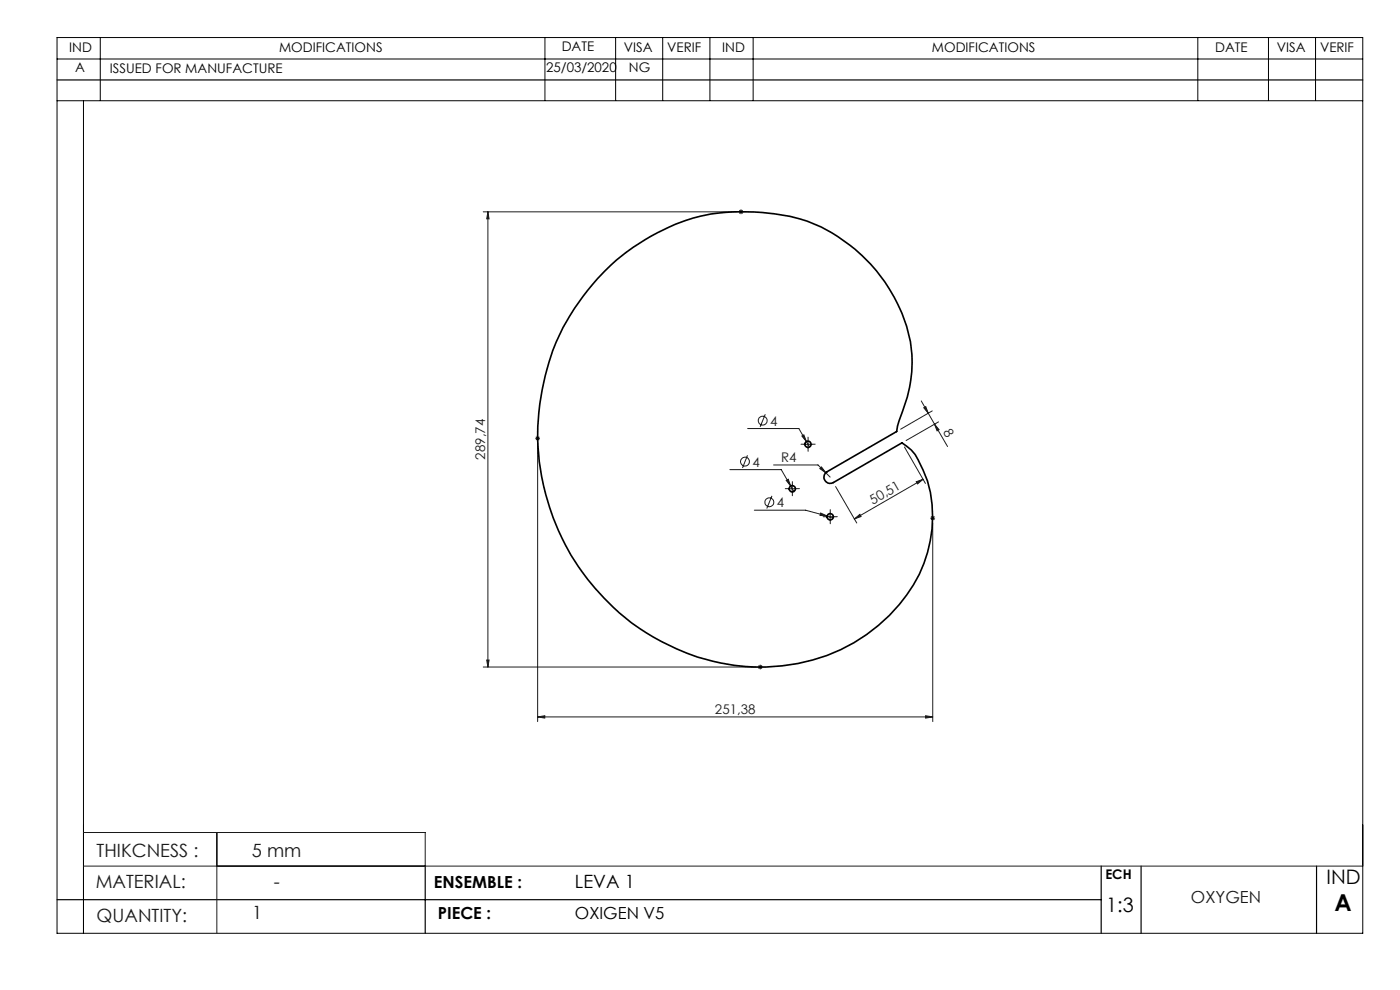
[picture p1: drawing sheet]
<svg xmlns="http://www.w3.org/2000/svg" width="297mm" height="210mm" viewBox="0 0 297 210" stroke-linecap="round" stroke-linejoin="round" font-family="sans-serif">
<g fill="none" stroke="#191924" stroke-width=".21">
<path d="M102.5 44.9h53.7M103.5 44.9v96.6M103.5 44.9l.3 1.5h-.5zM156.7 44.9h1M156.8 44.6l.8 .7M157.2 44.4v1M157.6 44.6l-.8 .7M113.6 93h.9M113.7 92.6l.7 .7M114.1 94v59.1M114.1 92.5v1M114.4 92.6l-.7 .7"/>
<path d="M154.8 99.6h10.9l2 3.5M158.6 96.6l-1.1 2.7M158.6 90.9h10.9l2.2 3.9M162.3 87.9l-1 2.6M164.1 98.6h9.4l2.6 2.6M170.1 92.5l.4-.3 .6 1.5zM170.6 94.3h1.7M171.4 93.4v1.7M173.9 99.4l.4-.3 .9 1.2zM191.9 94.8l4.4 7.7M195.4 85l1.5 2.7M196 86.5l.4-.3 .5 1.5z"/>
<path d="M196.9 87.7l1.4 2.3M197.8 87.2l-6.7 3.8M198.3 90l2.7 4.7M198.3 90l.9 1.1-.4 .3zM199.1 89.5l-6.9 3.9M160 108.2h10.9l5.9 1.6M163.8 105.2l-1.1 2.7M166.8 101.9l.4-.2 .5 1.4zM167.3 103.7h1.6M167.7 103.1l.7 1.1M168.1 102.8v1.7M174.1 108.8l1.4 .7-1.5-.2z"/>
<path d="M175.3 109.6h1.7M176.1 108.8v1.6M177.3 103.2l4.5 7.7M181.2 110.1l1.2-1 .3 .5zM194.4 102.2l1.4-.5-1.1 .9zM195.8 101.7l-14.6 8.4M197.3 109.9h1.1M197.5 109.5l.7 .8M197.9 110.9v42.2M197.9 109.4v1M198.2 109.5l-.7 .8M102.5 141.5h57.8"/>
<path d="M103.3 140h.5l-.3 1.5zM114.1 152.1h83.8M114.1 152.1l1.5-.3v.5zM160.8 141.5h1M160.9 141.1l.7 .7M161.3 141v1M161.6 141.1l-.7 .7M196.4 151.8l1.5 .3-1.5 .2zM17.7 176.6h72.5v7.1M46 176.6v21.4M17.7 183.7h271.4"/>
<circle cx="158.1" cy="97.9" r=".95"/>
<circle cx="161.8" cy="89.2" r=".94"/>
<circle cx="163.2" cy="106.5" r=".94"/>
</g>
<path d="M170.6 94.2h-.7M171.4 93.4v-.7M171.4 95.1v.6M172.3 94.2h.6M167.3 103.7h-.7M168.1 102.8v-.6M168.1 104.5v.7M168.9 103.7h.7M175.3 109.6h-.7M176.1 108.8v-.7M176.1 110.4v.7M177 109.6h.6" fill="none" stroke="#191924" stroke-width=".21" stroke-dasharray="15.2 1.3 1.3 1.3"/>
<g fill="none" stroke="#000" stroke-width=".21">
<path d="M12.1 12.5h277M12.1 8h277v190h-277zM21.3 8v13.3M115.6 8v13.3M130.6 8v13.3M140.6 8v13.3M150.6 8v13.3M159.8 8v13.3M254.1 8v13.3M269.1 8v13.3M279.1 8v13.3M12.1 21.4h277"/>
<path d="M17.7 21.4v176.6"/>
</g>
<path d="M12.1 17h277M12.1 190.8h221.5M90.2 183.7v14.3M233.6 183.7v14.3M242.1 183.7v14.3M279.3 183.7v14.3" fill="none" stroke="#000" stroke-width=".25"/>
<g fill="#191924">
<path d="M114.1 152.1l1.5-.3v.5zM196.4 151.8l1.5 .3-1.5 .2z"/>
<path d="M103.5 44.9l.3 1.5h-.5zM103.3 140h.5l-.3 1.5z"/>
<path d="M170.1 92.5l1 1.2-.6-1.5zM166.8 101.9l.9 1.2-.5-1.4zM174.1 108.8l-.1 .5 1.5 .2zM173.9 99.4l1.3 .9-.9-1.2z"/>
<path d="M194.4 102.2l1.4-.5-1.1 .9zM181.2 110.1l1.2-1 .3 .5z"/>
<path d="M196 86.5l.4-.3 .5 1.5zM198.3 90l.9 1.1-.4 .3z"/>
</g>
<g fill="none" stroke="#000" stroke-width=".35">
<path d="M128.3 57.5a44.5 44.5 0 0 1 22.5-12.1 47.4 47.4 0 0 1 20.4 1.5 35.1 35.1 0 0 1 21.9 25.6 29.8 29.8 0 0 1-2.4 16.8l-.5 2.2-14.8 8.6a1.33 1.33 0 0 0-.4 1.8 1.33 1.33 0 0 0 1.8 .5l14.5-8.5a8.2 8.2 0 0 1 3.5 3.6 25.8 25.8 0 0 1 1.2 22 35.9 35.9 0 0 1-26.7 21.2 45.3 45.3 0 0 1-39.2-11.9 49.9 49.9 0 0 1-8.2-63.4l2.8-3.8z"/>
<circle cx="171.4" cy="94.2" r=".67"/>
<circle cx="168.1" cy="103.7" r=".67"/>
<circle cx="176.1" cy="109.6" r=".67"/>
</g>
<text font-size="4.9" x="283.1" y="193.3">A</text>
<g font-size="4.2">
<text x="281.4" y="187.6">IND</text>
<text x="234.7" y="193.4">1:3</text>
</g>
<g font-size="3.9" fill="#191924">
<text x="20.5" y="181.8">THIKCNESS :</text>
<text x="53.5" y="181.8">5 mm</text>
<text x="20.3" y="188.3">MATERIAL:</text>
<text x="58.1" y="188.4">-</text>
<text x="20.5" y="195.5">QUANTITY:</text>
<text x="53.5" y="195">1</text>
</g>
<text font-size="3.9" x="122" y="188.4">LEVA 1</text>
<g font-size="3.5">
<text x="92.1" y="188.4">ENSEMBLE :</text>
<text x="92.9" y="195">PIECE :</text>
<text x="122" y="195">OXIGEN V5</text>
</g>
<text font-size="3.5" fill="#191924" x="252.7" y="191.5">OXYGEN</text>
<g font-size="2.8">
<text x="14.7" y="11">IND</text>
<text x="59.2" y="11">MODIFICATIONS</text>
<text x="119.2" y="10.9">DATE</text>
<text x="132.4" y="11">VISA</text>
<text x="141.5" y="11">VERIF</text>
<text x="153.2" y="11">IND</text>
<text x="197.7" y="11">MODIFICATIONS</text>
<text x="257.8" y="11">DATE</text>
<text x="270.9" y="11">VISA</text>
<text x="280" y="11.1">VERIF</text>
<text x="16" y="15.3">A</text>
<text x="23.3" y="15.5">ISSUED FOR MANUFACTURE</text>
<text x="115.9" y="15.3">25/03/2020</text>
<text x="133.4" y="15.3">NG</text>
<text x="234.5" y="186.5">ECH</text>
</g>
<g font-size="2.8" fill="#191924">
<text x="163.4" y="90.3">4</text>
<text x="200" y="91.7" transform="rotate(60 200 91.7)">8</text>
<text x="102.9" y="97.5" transform="rotate(-90 102.9 97.5)">289,74</text>
<text x="159.6" y="99">4</text>
<text x="165.7" y="98">R4</text>
<text x="164.8" y="107.6">4</text>
<text x="185.2" y="107.1" transform="rotate(-30 185.2 107.1)">50,51</text>
<text x="151.7" y="151.5">251,38</text>
</g>
</svg>
